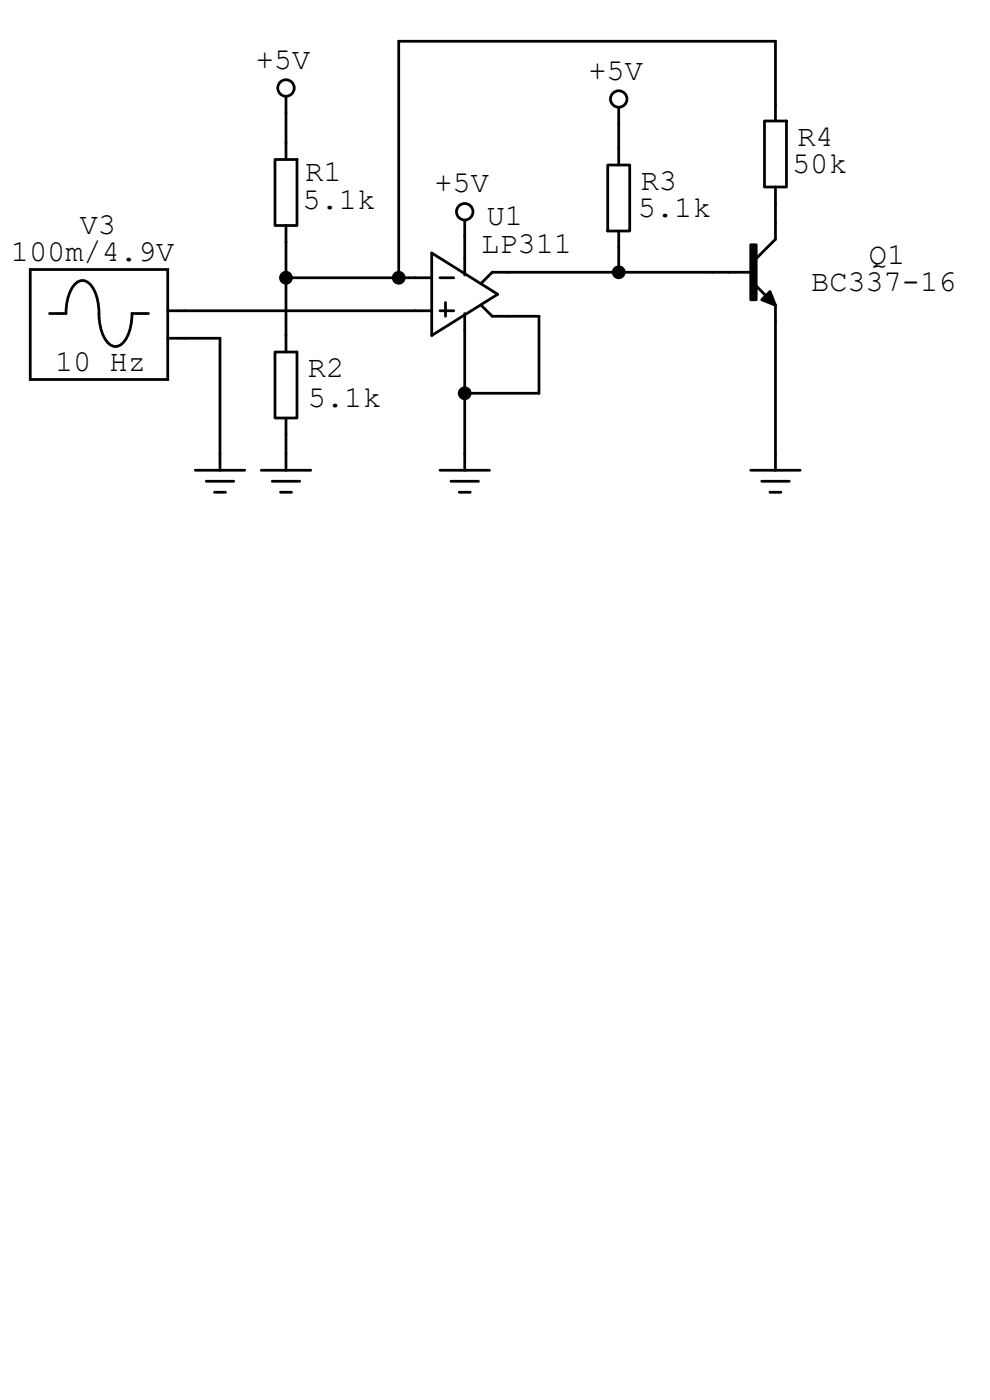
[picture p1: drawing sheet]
<svg xmlns="http://www.w3.org/2000/svg" width="210mm" height="297mm" viewBox="0 0 210 297" stroke-linecap="round" stroke-linejoin="round" font-family="sans-serif">
<path d="M6.4 57.2h29.2v23.3h-29.2z" fill-rule="evenodd" fill="#fff" stroke="#000" stroke-width=".58"/>
<path d="M60.7 20.4v3.5M10.5 66.5h3.5a8.3 8.3 0 0 1 2.4-6.6 2.2 2.2 0 0 1 3.2 1 11.6 11.6 0 0 1 1.4 6.7 7.8 7.8 0 0 0 2.4 5.6 2.2 2.2 0 0 0 3.2-1 10.4 10.4 0 0 0 1.4-5.7h3.5M35.6 65.9h3.5M35.6 71.8h3.5M41.4 99.8h10.5M46.7 96.3v3.5M43.8 102.1h5.8M45.5 104.4h2.3" fill="none" stroke="#000" stroke-width=".58"/>
<circle cx="60.7" cy="18.7" r="1.75" fill="#fff" stroke="#000" stroke-width=".58"/>
<path d="M131.3 22.8v3.5M93.3 99.8h10.5M98.6 96.3v3.5M95.7 102.1h5.8M97.4 104.4h2.4" fill="none" stroke="#000" stroke-width=".58"/>
<circle cx="131.3" cy="21" r="1.75" fill="#fff" stroke="#000" stroke-width=".58"/>
<path d="M98.6 46.7v3.5" fill="none" stroke="#000" stroke-width=".58"/>
<circle cx="98.6" cy="44.9" r="1.75" fill="#fff" stroke="#000" stroke-width=".58"/>
<g fill="none" stroke="#000" stroke-width=".58">
<path d="M58.3 33.8h4.7v14h-4.7zM60.7 23.9v9.9M128.9 35h4.7v14h-4.7zM131.3 26.3v8.7M162.2 25.7h4.6v14h-4.6zM164.5 39.7v11.1l-4.1 4M164.5 25.7v-16.9h-79.9v50.1M60.7 58.9h30.9M60.7 47.8v26.9M91.6 53.7l14 8.7-14 8.8zM93.3 58.9h3M98.6 50.2v8.1"/>
<path d="M131.3 49v8.8M159.3 57.8h-54.9l-2.3 2.3M39.1 65.9h52.5M39.1 71.8h7.6v24.5M58.3 74.7h4.7v14h-4.7zM93.3 65.9h3M94.5 64.2v2.9M98.6 66.5v29.8M102.1 64.8l2.3 2.3h9.9v16.3h-15.7M160.4 60.7l4.1 4.1v35M55.4 99.8h10.5M60.7 88.7v11.1"/>
<path d="M159.3 99.8h10.5M57.8 102.1h5.8M59.5 104.4h2.3M161.6 102.1h5.8M163.3 104.4h2.4"/>
</g>
<g fill="#000" stroke="#000" stroke-width=".58">
<path d="M163.3 61.8l1.2 3-2.9-1.2z"/>
<path d="M159.3 51.9h1.1v11.7h-1.1z" fill-rule="evenodd"/>
<circle cx="60.7" cy="58.9" r="1.17"/>
<circle cx="84.6" cy="58.9" r="1.17"/>
<circle cx="131.3" cy="57.8" r="1.17"/>
<circle cx="98.6" cy="83.4" r="1.17"/>
</g>
<g font-size="6.4">
<text x="54.3" y="14.6">+5V</text>
<text x="124.8" y="16.9">+5V</text>
<text x="169.2" y="30.9">R4</text>
<text x="64.8" y="38.5">R1</text>
<text x="92.2" y="40.8">+5V</text>
<text x="135.9" y="40.2">R3</text>
<text x="168" y="36.7">50k</text>
<text x="64.2" y="44.3">5.1k</text>
<text x="103.3" y="47.8">U1</text>
<text x="135.3" y="46.1">5.1k</text>
<text x="16.9" y="49.6">V3</text>
<text x="102.1" y="53.6">LP311</text>
<text x="2.3" y="55.4">100m/4.9V</text>
<text x="184.3" y="56">Q1</text>
<text x="172.1" y="61.8">BC337-16</text>
<text x="11.7" y="78.7">10 Hz</text>
<text x="65.3" y="79.9">R2</text>
<text x="65.3" y="86.3">5.1k</text>
</g>
</svg>
